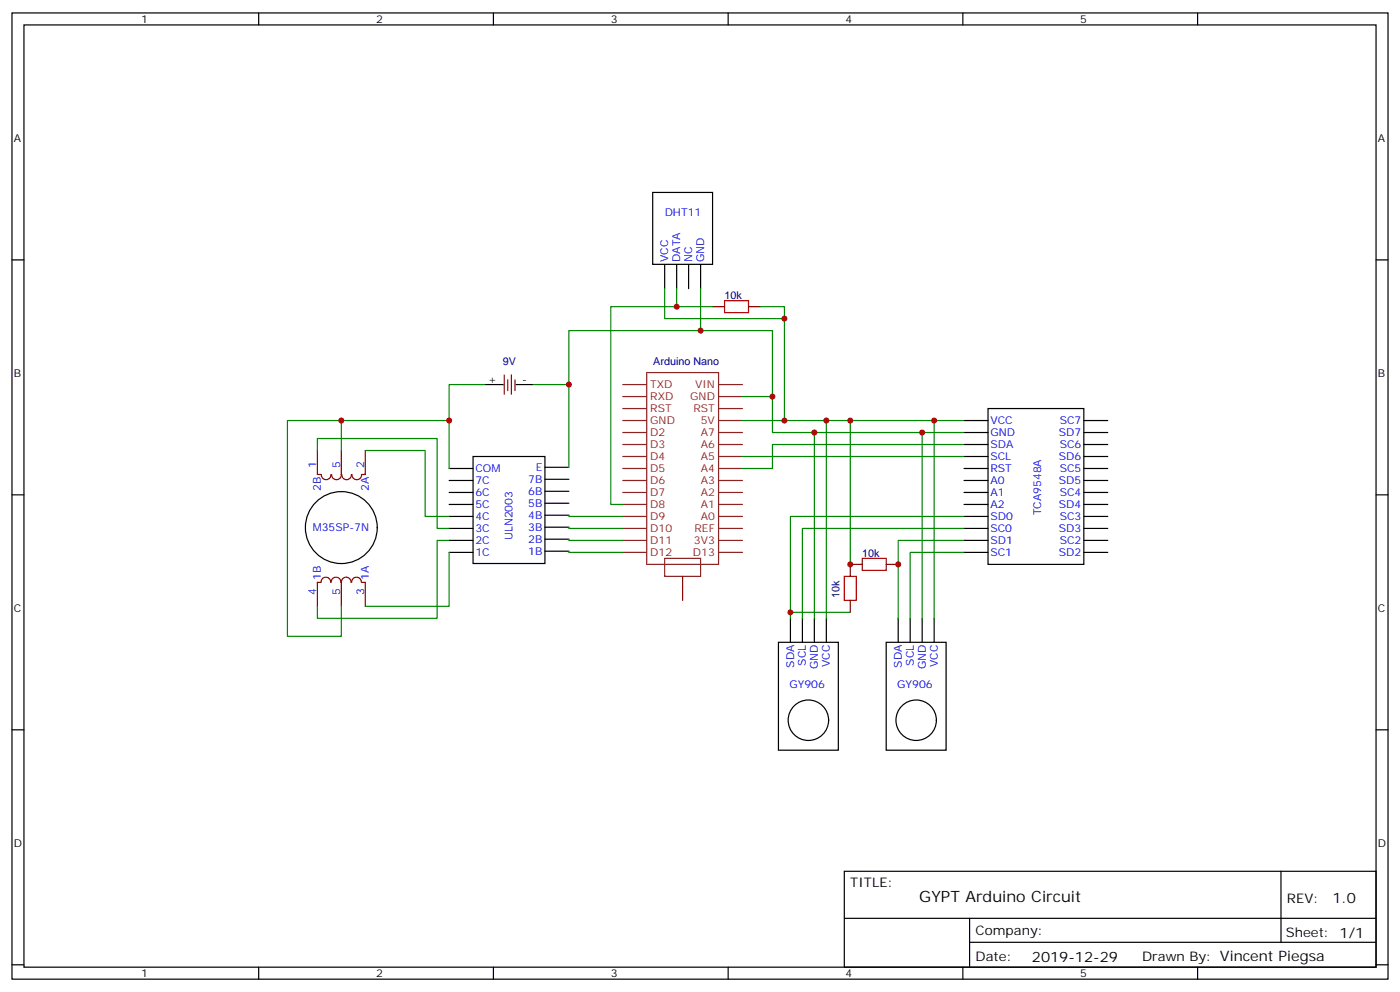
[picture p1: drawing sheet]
<svg xmlns="http://www.w3.org/2000/svg" width="412mm" height="292mm" viewBox="0 0 412 292" stroke-linecap="round" stroke-linejoin="round" font-family="sans-serif">
<g fill="none" stroke="#000" stroke-width=".35">
<path d="M3.5 3.8h405.4v284.3h-405.4zM7.1 7.3h398.2v277.3h-398.2zM76.2 3.8v3.5M145.3 3.8v3.5M214.5 3.8v3.5M283.6 3.8v3.5M352.8 3.8v3.5M192.3 56.6h17.6v21.2h-17.6zM3.5 76.5h3.6M195.8 77.9v7M199.3 77.9v7M202.8 77.9v7"/>
<path d="M206.4 77.9v7M405.3 76.5h3.6M142.9 113.2h5.3M152 113.2h5M132.3 137.9h7M139.3 134.3h21.2v31.5h-21.2zM160.5 137.5h7.1M284 123.8h7M284 127.3h7M284 130.8h7M284 134.3h7M284 137.9h7"/>
<path d="M291 120.2h28.3v45.9h-28.3zM319.3 123.8h7M319.3 127.3h7M319.3 130.8h7M319.3 134.3h7M319.3 137.9h7M3.5 145.6h3.6M132.3 141.4h7M132.3 144.9h7M132.3 148.4h7M132.3 152h7M132.3 155.5h7"/>
<path d="M132.3 159h7M160.5 141h7.1M160.5 144.6h7.1M160.5 148.1h7.1M160.5 151.6h7.1M160.5 155.2h7.1M160.5 158.7h7.1M284 141.4h7M284 144.9h7M284 148.4h7M284 152h7M284 155.5h7"/>
<path d="M284 159h7M319.3 141.4h7M319.3 144.9h7M319.3 148.4h7M319.3 152h7M319.3 155.5h7M319.3 159h7M405.3 145.6h3.6M132.3 162.6h7M160.5 162.2h7.1M284 162.6h7M319.3 162.6h7"/>
<path d="M229.3 189h17.6v31.8h-17.6zM232.8 182v7M236.4 182v7M239.9 182v7M243.4 182v7M261.1 189h17.6v31.8h-17.6zM264.6 182v7M268.1 182v7M271.6 182v7M275.2 182v7M3.5 214.8h3.6M405.3 214.8h3.6"/>
<path d="M248.7 256.4h156.6v28.2h-156.6zM377.3 256.4v20.9M248.7 270.2h156.5M285.6 277.3h119.6M285.6 270.2v14.2M3.5 283.9h3.6M76.2 284.6v3.5M145.3 284.6v3.5M214.5 284.6v3.5M283.6 284.6v3.5M352.8 284.6v3.5M405.3 283.9h3.6"/>
<circle cx="100.5" cy="155.3" r="10.6"/>
<circle cx="238.1" cy="211.9" r="6"/>
<circle cx="269.9" cy="211.9" r="6"/>
</g>
<g fill="none" stroke="#8c2424" stroke-width=".35">
<path d="M183.4 116.7h7.1M183.4 113.2h7.1M190.5 109.6h21.2v56.5h-21.2zM211.7 116.7h7M211.7 113.2h7M183.4 137.9h7.1M183.4 134.3h7.1M183.4 130.8h7.1M183.4 127.3h7.1M183.4 123.8h7.1M183.4 120.2h7.1M211.7 137.9h7"/>
<path d="M211.7 134.3h7M211.7 130.8h7M211.7 127.3h7M211.7 123.8h7M211.7 120.2h7M183.4 159h7.1M183.4 155.5h7.1M183.4 152h7.1M183.4 148.4h7.1M183.4 144.9h7.1M183.4 141.4h7.1M211.7 159h7"/>
<path d="M211.7 155.5h7M211.7 152h7M211.7 148.4h7M211.7 144.9h7M211.7 141.4h7M183.4 162.6h7.1M195.8 164.3h10.6v5.3h-10.6zM211.7 162.6h7"/>
</g>
<g fill="none" stroke="#870000" stroke-width=".35">
<path d="M209.9 90.2h3.5M220.5 90.2h3.5M148.5 110.3v5.7M149.6 111.8v3.1M150.6 110.3v5.7M151.7 111.8v3.1M93.5 132.6v7h1M94.7 139.7a1.41 1.41 0 0 0 1.4 1.5 1.41 1.41 0 0 0 1.4-1.5M100.5 132.6v7.1a1.41 1.41 0 0 1-1.4 1.5 1.41 1.41 0 0 1-1.4-1.5M100.7 139.7a1.41 1.41 0 0 0 1.4 1.5 1.41 1.41 0 0 0 1.4-1.5M103.7 139.7a1.41 1.41 0 0 0 1.4 1.5 1.41 1.41 0 0 0 1.4-1.5M107.6 132.6v7h-1.1"/>
<path d="M97.4 171.4a1.41 1.41 0 0 0-1.4-1.5 1.41 1.41 0 0 0-1.4 1.5h-1.1v7M97.6 171.4a1.41 1.41 0 0 1 1.4-1.6 1.41 1.41 0 0 1 1.4 1.6M100.5 171.4v7M100.6 171.4a1.41 1.41 0 0 1 1.4-1.6 1.41 1.41 0 0 1 1.4 1.6M103.6 171.4a1.41 1.41 0 0 1 1.4-1.5 1.41 1.41 0 0 1 1.4 1.5M106.5 171.4h1.1v7M201.1 169.6v7.1M250.5 176.7v3.5M254 166.1h-3.5v3.5M261.1 166.1h3.5"/>
</g>
<path d="M213.4 88.5h7.1v3.5h-7.1zM248.7 169.6h3.5v7.1h-3.5zM254 164.3h7.1v3.6h-7.1z" fill="none" stroke="#a10000" stroke-width=".35"/>
<g fill="none" stroke="#008700" stroke-width=".35">
<path d="M195.8 84.9v8.9h35.3v30M199.3 84.9v5.3h-19.4v58.2h3.5M199.3 90.2h10.6M206.4 84.9v12.4M224 90.2h7.1v3.6M142.9 113.2h-10.6v24.7M157 113.2h10.6M218.7 116.7h8.8v10.6h56.5M227.5 116.7v-19.4h-59.9v40.2M93.5 132.6v-3.6h35.3v26.5h3.5M100.5 132.6v-8.8h-15.8v63.5h15.8v-8.9M100.5 123.8h31.8"/>
<path d="M107.6 132.6h17.6v19.4h7.1M218.7 134.3h65.3M218.7 123.8h65.3M239.9 127.3v54.7M243.4 123.8v58.2M250.5 123.8v42.3M271.6 127.3v54.7M275.2 123.8v58.2M284 130.8h-56.5v7.1h-8.8M132.3 159h-3.5v23h-35.3v-3.6M167.6 158.7v.3h15.8M167.6 155.2v.3h15.8"/>
<path d="M167.6 151.6v.4h15.8M284 152h-51.2v30M284 155.5h-47.6v26.5M284 159h-19.4v23M132.3 162.6v15.8h-24.7M167.6 162.2v.4h15.8M284 162.6h-15.9v19.4M232.8 180.2h17.7"/>
</g>
<g fill="#c00">
<circle cx="271.6" cy="127.3" r=".88"/>
<circle cx="243.4" cy="123.8" r=".88"/>
<circle cx="239.9" cy="127.3" r=".88"/>
<circle cx="264.6" cy="166.1" r=".88"/>
<circle cx="232.8" cy="180.2" r=".88"/>
<circle cx="275.2" cy="123.8" r=".88"/>
<circle cx="227.5" cy="116.7" r=".88"/>
<circle cx="167.6" cy="113.2" r=".88"/>
<circle cx="100.5" cy="123.8" r=".88"/>
<circle cx="132.3" cy="123.8" r=".88"/>
<circle cx="206.4" cy="97.3" r=".88"/>
<circle cx="231.1" cy="123.8" r=".88"/>
<circle cx="231.1" cy="93.8" r=".88"/>
<circle cx="199.3" cy="90.2" r=".88"/>
<circle cx="250.5" cy="166.1" r=".88"/>
<circle cx="250.5" cy="123.8" r=".88"/>
</g>
<text font-size="4.6" x="270.8" y="265.4">GYPT Arduino Circuit</text>
<g font-size="4.2">
<text x="392.5" y="265.7">1.0</text>
<text x="304" y="283">2019-12-29</text>
</g>
<g font-size="3.9">
<text x="250.5" y="261">TITLE:</text>
<text x="379.1" y="265.7">REV:</text>
<text x="287.4" y="275.2">Company:</text>
<text x="378.7" y="275.8">Sheet: 1/1</text>
<text x="287.4" y="282.9">Date:</text>
<text x="336.4" y="282.9">Drawn By: Vincent Piegsa</text>
</g>
<g font-size="3.2">
<text x="41.6" y="6.8">1</text>
<text x="110.8" y="6.8">2</text>
<text x="179.9" y="6.8">3</text>
<text x="249.1" y="6.8">4</text>
<text x="318.2" y="6.8">5</text>
<text x="4.1" y="41.9">A</text>
<text x="405.9" y="41.9">A</text>
<text x="4.1" y="111.1">B</text>
<text x="143.8" y="112.8">+</text>
<text x="153.8" y="112.8">-</text>
<text x="405.9" y="111.1">B</text>
<text x="4.1" y="180.2">C</text>
<text x="405.9" y="180.2">C</text>
<text x="4.1" y="249.3">D</text>
<text x="405.9" y="249.3">D</text>
<text x="41.6" y="287.6">1</text>
<text x="110.8" y="287.6">2</text>
<text x="179.9" y="287.6">3</text>
<text x="249.1" y="287.6">4</text>
<text x="318.2" y="287.6">5</text>
</g>
<g font-size="3.2" fill="#00f">
<text x="195.8" y="63.4">DHT11</text>
<text x="196.8" y="77.1" transform="rotate(-90 196.8 77.1)">VCC</text>
<text x="200.4" y="77.1" transform="rotate(-90 200.4 77.1)">DATA</text>
<text x="203.9" y="77.1" transform="rotate(-90 203.9 77.1)">NC</text>
<text x="207.4" y="77.1" transform="rotate(-90 207.4 77.1)">GND</text>
<text x="291.7" y="124.8">VCC</text>
<text x="312.2" y="124.8">SC7</text>
<text x="291.7" y="131.9">SDA</text>
<text x="291.7" y="128.3">GND</text>
<text x="311.9" y="128.3">SD7</text>
<text x="312.2" y="131.9">SC6</text>
<text x="93.1" y="137.9" transform="rotate(-90 93.1 137.9)">1</text>
<text x="100.2" y="137.9" transform="rotate(-90 100.2 137.9)">5</text>
<text x="107.2" y="137.9" transform="rotate(-90 107.2 137.9)">2</text>
<text x="291.7" y="135.4">SCL</text>
<text x="311.9" y="135.4">SD6</text>
<text x="140.1" y="138.9">COM</text>
<text x="140.1" y="142.5">7C</text>
<text x="155.6" y="142.2">7B</text>
<text x="157.8" y="138.7">E</text>
<text x="291.7" y="142.5">A0</text>
<text x="291.7" y="138.9">RST</text>
<text x="311.9" y="142.5">SD5</text>
<text x="312.2" y="138.9">SC5</text>
<text x="94.5" y="144.5" transform="rotate(-90 94.5 144.5)">2B</text>
<text x="108.7" y="144.5" transform="rotate(-90 108.7 144.5)">2A</text>
<text x="140.1" y="146">6C</text>
<text x="140.1" y="149.5">5C</text>
<text x="155.6" y="145.7">6B</text>
<text x="155.6" y="149.2">5B</text>
<text x="291.7" y="149.5">A2</text>
<text x="291.7" y="146">A1</text>
<text x="311.9" y="149.5">SD4</text>
<text x="312.2" y="146">SC4</text>
<text x="140.1" y="153">4C</text>
<text x="155.6" y="152.8">4B</text>
<text x="291.7" y="153">SD0</text>
<text x="306.7" y="151.7" transform="rotate(-90 306.7 151.7)">TCA9548A</text>
<text x="312.2" y="153">SC3</text>
<text x="92.1" y="156.3">M35SP-7N</text>
<text x="140.1" y="156.6">3C</text>
<text x="140.1" y="160.1">2C</text>
<text x="150.9" y="159" transform="rotate(-90 150.9 159)">ULN2003</text>
<text x="155.6" y="156.3">3B</text>
<text x="155.6" y="159.8">2B</text>
<text x="291.7" y="160.1">SD1</text>
<text x="291.7" y="156.6">SC0</text>
<text x="311.9" y="156.6">SD3</text>
<text x="312.2" y="160.1">SC2</text>
<text x="140.1" y="163.6">1C</text>
<text x="155.6" y="163.4">1B</text>
<text x="291.7" y="163.6">SC1</text>
<text x="311.9" y="163.6">SD2</text>
<text x="94.5" y="170.7" transform="rotate(-90 94.5 170.7)">1B</text>
<text x="108.7" y="170.7" transform="rotate(-90 108.7 170.7)">1A</text>
<text x="93.1" y="175.2" transform="rotate(-90 93.1 175.2)">4</text>
<text x="100.2" y="175.2" transform="rotate(-90 100.2 175.2)">5</text>
<text x="107.2" y="175.2" transform="rotate(-90 107.2 175.2)">3</text>
<text x="233.9" y="196.5" transform="rotate(-90 233.9 196.5)">SDA</text>
<text x="237.4" y="195.9" transform="rotate(-90 237.4 195.9)">SCL</text>
<text x="240.9" y="197" transform="rotate(-90 240.9 197)">GND</text>
<text x="244.5" y="196.3" transform="rotate(-90 244.5 196.3)">VCC</text>
<text x="265.6" y="196.5" transform="rotate(-90 265.6 196.5)">SDA</text>
<text x="269.2" y="195.9" transform="rotate(-90 269.2 195.9)">SCL</text>
<text x="272.7" y="197" transform="rotate(-90 272.7 197)">GND</text>
<text x="276.2" y="196.3" transform="rotate(-90 276.2 196.3)">VCC</text>
<text x="232.5" y="202.5">GY906</text>
<text x="264.3" y="202.5">GY906</text>
</g>
<g font-size="3.2" fill="#000080">
<text x="213.4" y="87.9">10k</text>
<text x="148.2" y="107.4">9V</text>
<text x="192.4" y="107.4">Arduino Nano</text>
<text x="254" y="163.8">10k</text>
<text x="247.3" y="175.9" transform="rotate(-90 247.3 175.9)">10k</text>
</g>
<g font-size="3.2" fill="#8d2323">
<text x="191.6" y="117.8">RXD</text>
<text x="191.6" y="114.2">TXD</text>
<text x="203.3" y="117.8">GND</text>
<text x="204.7" y="114.2">VIN</text>
<text x="191.6" y="124.8">GND</text>
<text x="191.6" y="121.3">RST</text>
<text x="204.3" y="121.3">RST</text>
<text x="206.4" y="124.8">5V</text>
<text x="191.6" y="131.9">D3</text>
<text x="191.6" y="128.3">D2</text>
<text x="206.4" y="128.3">A7</text>
<text x="206.4" y="131.9">A6</text>
<text x="191.6" y="135.4">D4</text>
<text x="206.4" y="135.4">A5</text>
<text x="191.6" y="142.5">D6</text>
<text x="191.6" y="138.9">D5</text>
<text x="206.4" y="138.9">A4</text>
<text x="206.4" y="142.5">A3</text>
<text x="191.6" y="149.5">D8</text>
<text x="191.6" y="146">D7</text>
<text x="206.4" y="146">A2</text>
<text x="206.4" y="149.5">A1</text>
<text x="191.6" y="153">D9</text>
<text x="206.4" y="153">A0</text>
<text x="191.6" y="160.1">D11</text>
<text x="191.6" y="156.6">D10</text>
<text x="204.4" y="160.1">3V3</text>
<text x="204.6" y="156.6">REF</text>
<text x="191.6" y="163.6">D12</text>
<text x="204.1" y="163.6">D13</text>
</g>
</svg>
